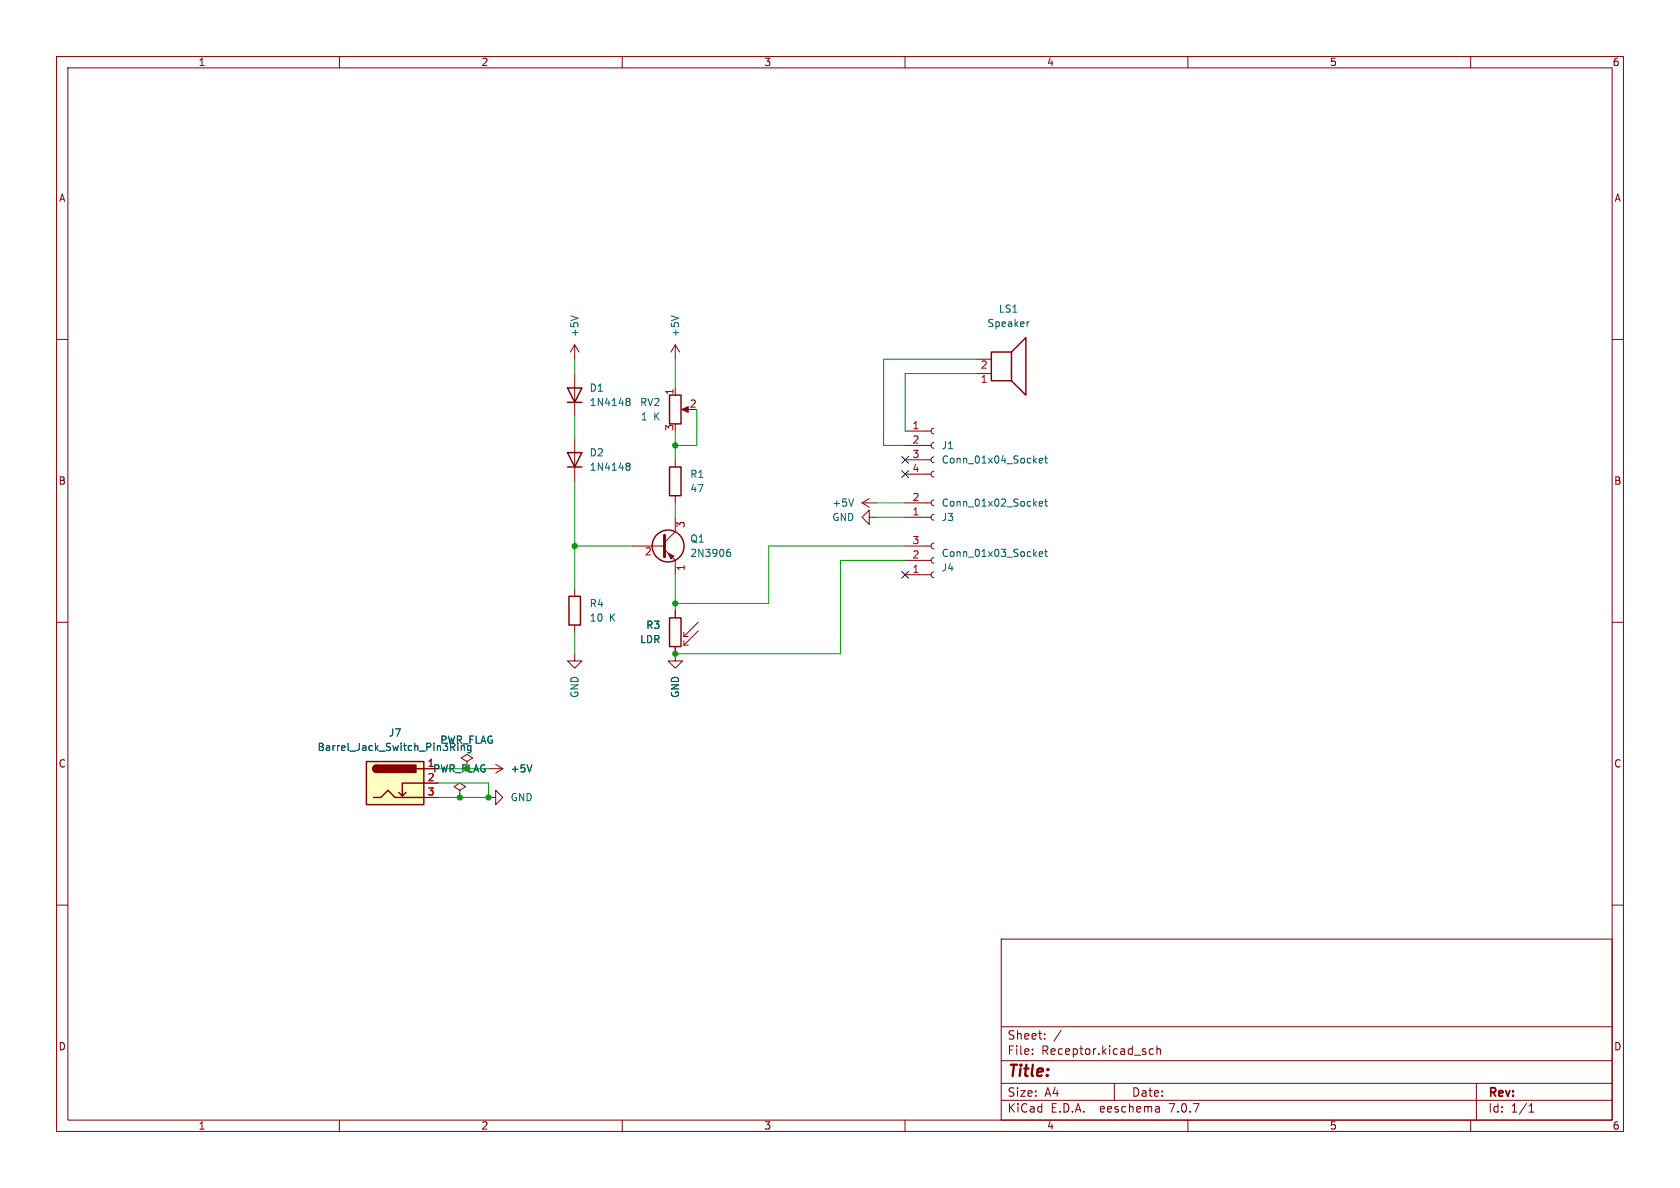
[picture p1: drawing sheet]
<svg xmlns="http://www.w3.org/2000/svg" width="297mm" height="210mm" viewBox="0 0 297 210" stroke-linecap="round" stroke-linejoin="round" font-family="sans-serif">
<g fill="none" stroke="#840000" stroke-width=".18">
<path d="M10 10h277v190h-277zM12 12h273v186h-273zM60 10v2M110 10v2M160 10v2M210 10v2M260 10v2M10 60h2M285 60h2M101.6 61v2.5M101.6 66v7.7M101.6 77.5v7.6"/>
<path d="M101.6 61l-.8 1.2M101.6 61l.8 1.2M119.4 61v2.5M119.4 68.6v1.3M119.4 61l-.8 1.2M119.4 61l.7 1.2M120.9 72.4h1M160 78.7h4.6M160 76.2h4.6M165.1 78.2l-.3 .2-.2 .3 .1 .4 .4 .1M165.1 75.7l-.3 .1-.2 .4 .1 .4 .4 .1M172.7 66h2.6"/>
<path d="M172.7 63.5h2.6M111.8 96.5h5.7M117.5 97.2l1.9 1.9v2.5M119.4 81.3v1.3M119.4 87.6v1.3M119.4 91.4v2.6l-1.9 1.9M152.4 88.9l1.3 .8M152.4 88.9h2.5M153.7 91.4v-1.2l-1.3 1.2 1.3 1.3v-1.3h1.2M153.7 88.1l-1.3 .8M160 88.9h4.6M160 96.5h4.6"/>
<path d="M160 91.4h4.6M160 83.8h4.6M160 81.3h4.6M160 99.1h4.6M165.1 88.4l-.3 .1-.2 .4 .1 .4 .4 .1M165.1 90.9l-.3 .2-.2 .3 .1 .4 .4 .1M165.1 83.3l-.3 .1-.2 .4 .1 .4 .4 .1M165.1 80.8l-.3 .1-.2 .4 .1 .3 .4 .2M165.1 96l-.3 .1-.2 .4 .1 .4 .4 .1M165.1 98.6l-.3 .1-.2 .3 .1 .4 .4 .2M10 110h2M101.6 115.6v1.2h1.3l-1.3 1.3-1.3-1.3h1.3"/>
<path d="M101.6 104.1v1.3M101.6 110.5v1.3M119.4 114.3v2.5h1.2l-1.2 1.3-1.3-1.3h1.3M119.4 108v1.2M120.9 114h.8M120.9 111.8v.7M120.9 113.3v.7M120.9 112.5h.8M123.4 111.5l-2.5 2.5M123.4 110l-2.5 2.5M160 101.6h4.6M165.1 101.1l-.3 .1-.2 .4 .1 .4 .4 .1"/>
<path d="M285 110h2M74.9 135.9h2.6M74.9 138.4h2.6M81.3 139.7l1-.6-1-.7-1 .7 1 .6v1.3M82.5 134.6l1.1-.6-1.1-.6-1 .6 1 .6v1.3M86.4 135.9h2.5M87.6 135.1l1.3 .8M88.9 135.9l-1.3 .8M10 160h2M74.9 141h2.6M81.3 141h.1M86.4 141h1.2v-1.3l1.3 1.3-1.3 1.2v-1.2"/>
<path d="M285 160h2M177 166h108v32h-108zM60 198v2M110 198v2M160 198v2M177 194.5h108M177 191.5h108M177 187.5h108M177 181.5h108M182.5 186.3v.1M182.5 185.5v.1M184.7 183.6v.1"/>
<path d="M184.7 182.8v.1M187.6 182.1l-1.3 2M197 191.5v3M203.9 185.5l-.4-.1-.3 .3v.4l.1 .2h.6M204.5 185.5l.2-.1 .4 .1 .1 .9M204.5 184.9v1.5M204.9 195.7l.1 .9M205 196.5l-.2 .1M205 196h-.2M210 198v2M260 198v2M261 191.5v6.5"/>
<path d="M270.3 196.6h.9M270.3 195.5l.4-.4v1.5"/>
</g>
<g fill="none" stroke="#840000" stroke-width=".25">
<path d="M100.3 68.6h2.6l-1.3 2.5zM100.3 71.1h2.6M118.4 69.9h2v5h-2zM175.3 62.2h3.5v5.1h-3.5zM178.8 62.2l2.6-2.5v10.2l-2.6-2.6M100.3 80h2.6l-1.3 2.6zM100.3 82.6h2.6M118.4 82.6h2v5h-2zM100.6 105.4h2v5.1h-2zM118.4 109.2h2v5.1h-2zM64.8 134.6h10.1v7.6h-10.1zM66.5 135.3a.64 .64 0 0 0-.6 .6 .64 .64 0 0 0 .6 .6"/>
<path d="M73.7 135.9h1.2M74.9 138.4h-3.8v2.3l-.6-.6M66 141h1.3l1.3-1.3 1.2 1.3h5.1M71.8 140.1l-.7 .6"/>
<circle cx="118.1" cy="96.5" r="2.82"/>
</g>
<g fill="none" stroke="#006464" stroke-width=".18">
<path d="M100.9 55.8l1.3 .5M118.7 55.8l1.3 .5M181.9 56.9l-.3 .1M110.8 70.9l.1 .1M110.8 70.5l.3-.1 .2 .2 .1 .1-.3 .3M110.9 71h.2M110.9 71h-.1M111.1 71l.3 .2-.1 .4-.2 .1-.3-.1M110.8 81.9h.3l.2 .1 .1 .2-.3 .2M110.8 82.3l.1 .1M110.9 82.4h.2M110.9 82.4l-.1 .1"/>
<path d="M111.1 82.4l.3 .2-.1 .4-.2 .1h-.3M128.6 97.6h.3l.3 .2-.2 .5h-.4M129 97.1l-.4 .1M150.9 88.2l-.4 1.3M183.7 97.9l.6-.1v-.2l-.4-.1-.2 .2 .1 .6h.5M183.7 89.1l.6-.2v-.2l-.4-.1-.2 .2 .1 .6h.5M183.7 81.4l.6-.1v-.2l-.4-.1-.2 .2 .1 .6h.5M184.7 88.6h.5M184.7 81h.5M184.7 97.5h.5M184.9 97.1v1.1l.3 .2M184.9 88.2v1.1l.3 .2"/>
<path d="M184.9 80.6v1.1l.3 .2M80 132.1l.4 .6M80.9 131.8v.9M81.6 131.8v.9M82.1 132v.7M82.6 132.4l.3 .3 .3-.1M83.2 131.8v1l-.2 .3-.3-.1M94 135.2l-.4 1.3"/>
</g>
<path d="M117.5 94.6v3.8" fill="none" stroke="#840000" stroke-width=".51"/>
<g fill="#840000" stroke="#840000" stroke-width=".18">
<path d="M118.1 97.8l1 .5-.5 .5z"/>
<path d="M120.5 72.4l1.2-.5v1z"/>
</g>
<path d="M64.8 134.6h10.1v7.6h-10.1z" fill="#ffffc2" stroke="#ffffc2" stroke-width=".18"/>
<g fill="#840000" stroke="#840000" stroke-width=".25">
<path d="M66.1 135.4l.4-.1v1.2a.64 .64 0 0 1-.5-.4 .64 .64 0 0 1 .1-.7z"/>
<path d="M66.5 135.3h7v1.2h-7z"/>
</g>
<g fill="none" stroke="#009600" stroke-width=".18">
<path d="M101.6 63.5v2.5M101.6 73.7v3.8M119.4 63.5v5.1M119.4 76.2v5.1M123.2 72.4v6.3h-3.8M172.7 63.5h-16.5v15.2h3.8M172.7 66h-12.7v10.2M101.6 96.5h10.2M101.6 85.1v19M119.4 88.9v2.5M154.9 91.4h5.1M154.9 88.9h5.1"/>
<path d="M160 99.1h-11.4v16.5h-29.2M160 96.5h-24.1v10.2h-16.5M101.6 111.8v3.8M119.4 101.6v6.4M77.5 138.4h8.9v2.6h-8.9M77.5 135.9h8.9"/>
</g>
<path d="M159.4 80.7l1.2 1.2M159.4 83.2l1.2 1.2M160.6 80.7l-1.2 1.2M160.6 83.2l-1.2 1.2M159.4 101l1.2 1.2M160.6 101l-1.2 1.2" fill="none" stroke="#000084" stroke-width=".18"/>
<g fill="#009600" stroke="#009600" stroke-width=".18">
<circle cx="119.4" cy="106.7" r=".46"/>
<circle cx="119.4" cy="78.7" r=".46"/>
<circle cx="101.6" cy="96.5" r=".46"/>
<circle cx="86.4" cy="141" r=".46"/>
<circle cx="119.4" cy="115.6" r=".46"/>
<circle cx="81.3" cy="141" r=".46"/>
</g>
<text font-size="2.8" fill="#840000" x="178" y="190.9">Title:</text>
<g font-size="2.1" fill="#840000">
<text x="178" y="184">Sheet:</text>
<text x="178" y="186.7">File:</text>
<text x="184.1" y="186.7">Receptor.kicad_sch</text>
<text x="178" y="196.9">KiCad</text>
<text x="178" y="194.1">Size:</text>
<text x="184.7" y="194.1">A4</text>
<text x="185.7" y="196.9">E.D.A.</text>
<text x="194.6" y="196.9">eeschema</text>
<text x="200" y="194.1">Date:</text>
<text x="207" y="196.9">7.0.7</text>
<text x="263" y="194.3">Rev:</text>
<text x="263" y="196.9">Id:</text>
<text x="267.1" y="196.9">1/1</text>
</g>
<g font-size="1.8" fill="#840000">
<text x="35" y="11.9">1</text>
<text x="85" y="11.9">2</text>
<text x="135" y="11.9">3</text>
<text x="185" y="11.9">4</text>
<text x="235" y="11.9">5</text>
<text x="285" y="11.9">6</text>
<text x="10.3" y="35.9">A</text>
<text x="285.3" y="35.9">A</text>
<text x="10.3" y="85.9">B</text>
<text x="285.3" y="85.9">B</text>
<text x="10.3" y="135.9">C</text>
<text x="285.3" y="135.9">C</text>
<text x="10.3" y="185.9">D</text>
<text x="285.3" y="185.9">D</text>
<text x="35" y="199.9">1</text>
<text x="85" y="199.9">2</text>
<text x="135" y="199.9">3</text>
<text x="185" y="199.9">4</text>
<text x="235" y="199.9">5</text>
<text x="285" y="199.9">6</text>
</g>
<g font-size="1.8" fill="#006464">
<text x="102.5" y="59.7" transform="rotate(-90 102.5 59.7)">+5V</text>
<text x="120.2" y="59.7" transform="rotate(-90 120.2 59.7)">+5V</text>
<text x="174.5" y="58">Speaker</text>
<text x="176.5" y="55.5">LS1</text>
<text x="104.1" y="69.4">D1</text>
<text x="104.1" y="72">1N4148</text>
<text x="113.1" y="72">RV2</text>
<text x="113.2" y="74.5">1</text>
<text x="115.6" y="74.5">K</text>
<text x="104.1" y="80.9">D2</text>
<text x="104.1" y="83.4">1N4148</text>
<text x="166.4" y="79.6">J1</text>
<text x="166.4" y="82.1">Conn_01x04_Socket</text>
<text x="121.9" y="84.7">R1</text>
<text x="121.9" y="87.2">47</text>
<text x="147" y="89.8">+5V</text>
<text x="166.4" y="89.8">Conn_01x02_Socket</text>
<text x="147" y="92.3">GND</text>
<text x="166.4" y="92.3">J3</text>
<text x="121.9" y="96.1">Q1</text>
<text x="121.9" y="98.7">2N3906</text>
<text x="166.4" y="101.2">J4</text>
<text x="166.4" y="98.7">Conn_01x03_Socket</text>
<text x="104.1" y="107.5">R4</text>
<text x="104.1" y="110.1">10</text>
<text x="107.7" y="110.1">K</text>
<text x="113.1" y="113.9">LDR</text>
<text x="114.1" y="111.4">R3</text>
<text x="102.5" y="123.5" transform="rotate(-90 102.5 123.5)">GND</text>
<text x="120.2" y="123.5" transform="rotate(-90 120.2 123.5)">GND</text>
<text x="68.7" y="130.4">J7</text>
<text x="77.7" y="131.7">PWR_FLAG</text>
<text x="56.1" y="132.9">Barrel_Jack_Switch_Pin3Ring</text>
<text x="90.2" y="136.8">+5V</text>
<text x="90.2" y="141.8">GND</text>
</g>
<g font-size="1.8" fill="#a90000">
<text x="173.3" y="65.5">2</text>
<text x="119.1" y="69.9" transform="rotate(-90 119.1 69.9)">1</text>
<text x="173.3" y="68">1</text>
<text x="119.1" y="76.3" transform="rotate(-90 119.1 76.3)">3</text>
<text x="121.8" y="72.1">2</text>
<text x="161.2" y="75.9">1</text>
<text x="161.2" y="78.5">2</text>
<text x="161.2" y="81">3</text>
<text x="161.2" y="83.6">4</text>
<text x="161.2" y="88.6">2</text>
<text x="121.4" y="93.4" transform="rotate(-90 121.4 93.4)">3</text>
<text x="161.2" y="91.2">1</text>
<text x="113.9" y="98.5">2</text>
<text x="121.4" y="101" transform="rotate(-90 121.4 101)">1</text>
<text x="161.2" y="101.3">1</text>
<text x="161.2" y="98.8">2</text>
<text x="161.2" y="96.3">3</text>
<text x="75.5" y="135.6">1</text>
<text x="75.5" y="138.2">2</text>
<text x="75.5" y="140.7">3</text>
</g>
<text font-size="1.8" fill="#009600" x="76.5" y="136.8">PWR_FLAG</text>
</svg>
